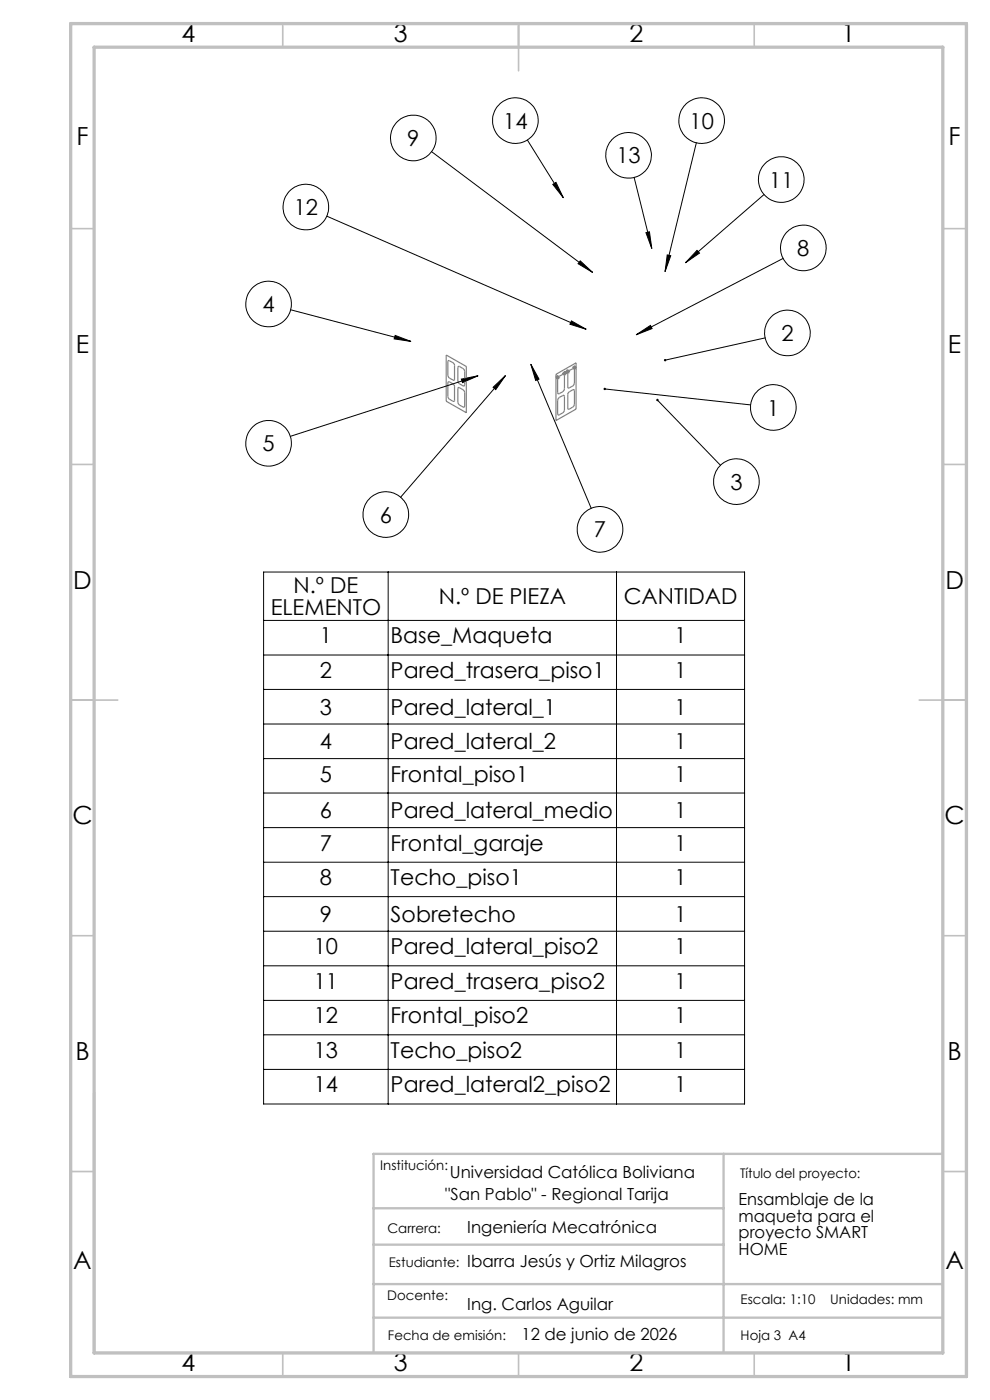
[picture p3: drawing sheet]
<svg xmlns="http://www.w3.org/2000/svg" width="210mm" height="297mm" viewBox="0 0 210 297" stroke-linecap="round" stroke-linejoin="round" font-family="sans-serif">
<g fill="none" stroke="#808080" stroke-width=".21">
<path d="M117.9 79.7l.7 .7M118.3 79.5v1M118.6 79.7l-.7 .7M119.2 79.2h1M119.4 78.9l.7 .7M119.7 78.7v1M119.9 78.8h1M120.1 78.9l-.7 .7M120.1 78.5l.7 .7M120.4 78.3v1M120.8 78.5l-.7 .7M121.4 78h.9"/>
<path d="M121.5 77.6l.7 .7M121.8 77.5v1M122.2 77.6l-.7 .7M117.8 80h1"/>
</g>
<path d="M94.7 75.3l4.2 2.4v9.9l-4.2-2.5zM95.1 76.5h.1l.9 .5 .3 .4v3.1l-.1 .2-1.1-.6-.2-.4zM97.2 77.8l.2-.1 .8 .5 .3 .4 .1 3a.23 .23 0 0 1-.1 .3 .23 .23 0 0 1-.3-.1l-.8-.4-.2-.4zM117.9 79.4l4.3-2.4v9.8l-4.3 2.4zM120.6 78.8l1-.7 .2 .2v3.1l-.2 .4-1 .5-.2-.1v-3.1zM95.1 81h.2l.8 .4 .3 .5v3.2l-.1 .1-1-.5-.3-.5zM97.2 82.3l.2-.1 .8 .5 .3 .4 .1 3-.2 .3-.9-.5-.3-.4zM118.4 80.1l1-.7 .3 .1v3.2l-.3 .4-.8 .4h-.2l-.1-.2zM118.6 84.3l.9-.4 .2 .1v3l-.3 .6-.9 .4-.2-.2v-2.9zM120.6 83.3l1-.6 .2 .1v3.1l-.2 .4-.9 .5-.3-.1v-3.2z" fill="none" stroke="#808080" stroke-width=".25"/>
<g fill="none" stroke="#000" stroke-width=".21">
<path d="M91.5 32.2l34.2 25.6M111.9 29.7l7.6 12.2M117.3 39.1l.6-.4 1.6 3.2zM134.5 37.6l3.8 15.1M147.7 30.3l-6.6 27.3M69.3 45.9l55 23.9M123.1 55.3l2.6 2.5-3.1-1.9zM137 49.4l.8-.2 .5 3.5zM141.5 54.1l.8 .2-1.2 3.3zM147.8 53.1l.6 .6-3 2zM162.1 41.3l-16.7 14.4M166.1 54.8l-31.1 16.2"/>
<path d="M61.7 65.7l25.4 6.7M83.8 71.2l3.3 1.2-3.5-.5zM101.4 79.7l-39.8 12.9M107.2 79.7l-22.2 25.8M112.6 77.3l1.7 3.1-.7 .3zM112.6 77.3l12.8 30.5M121.2 68.1l3.1 1.7-3.4-1zM135 71l3-2 .3 .7zM162.3 71.7l-21.2 4.7M97.9 80.4l3.5-.7-3.3 1.5zM104.6 82.2l2.6-2.5-2 3zM128.3 82.5l30.9 3.4"/>
<path d="M139.5 84.9l13.3 13.8M55.9 121.4h102v112.8h-102zM55.9 131.6h102M55.9 139h102M82.3 121.4v112.8M130.8 121.4v112.8M55.9 146.3h102M55.9 153.6h102M55.9 160.9h102M55.9 168.2h102M55.9 175.6h102M55.9 182.9h102"/>
<path d="M55.9 190.2h102M55.9 197.6h102M55.9 204.9h102M55.9 212.2h102M55.9 219.5h102M55.9 226.9h102"/>
<circle cx="87.7" cy="29.3" r="4.8"/>
<circle cx="109.3" cy="25.6" r="4.8"/>
<circle cx="133.4" cy="33" r="4.8"/>
<circle cx="148.8" cy="25.6" r="4.8"/>
<circle cx="165.7" cy="38.1" r="4.8"/>
<circle cx="64.9" cy="43.9" r="4.8"/>
<circle cx="170.4" cy="52.6" r="4.8"/>
<circle cx="57" cy="64.5" r="4.8"/>
<circle cx="167" cy="70.6" r="4.8"/>
<circle cx="57" cy="94" r="4.8"/>
<circle cx="164" cy="86.5" r="4.8"/>
<circle cx="81.8" cy="109.2" r="4.8"/>
<circle cx="127.3" cy="112.3" r="4.8"/>
<circle cx="156.2" cy="102.2" r="4.8"/>
</g>
<g fill="none" stroke="#c0c0c0" stroke-width=".35">
<path d="M60 5v5M110 5v10M160 5v5M15 48.5h5M200 48.5h5M15 98.5h5M200 98.5h5M15 148.5h10M195 148.5h10M15 198.5h5M200 198.5h5M15 248.5h5"/>
<path d="M200 248.5h5M60 287v5M110 287v5M160 287v5"/>
</g>
<path d="M20 231.8v55.2M79.2 256.3h74.3M153.5 244.8v42.2M200 244.8h-120.8v42.2M79.2 264.1h74.3M79.2 272.4h120.8M79.2 279.5h120.8" fill="none" stroke="#c0c0c0" stroke-width=".5"/>
<path d="M15 5h190v287h-190zM20 10h180v277h-180z" fill="none" stroke="#c0c0c0" stroke-width=".7"/>
<path d="M112.6 77.3l1.7 3.1-.7 .3zM117.3 39.1l.6-.4 1.6 3.2zM123.1 55.3l2.6 2.5-3.1-1.9zM137 49.4l.8-.2 .5 3.5zM141.5 54.1l.8 .2-1.2 3.3zM147.8 53.1l.6 .6-3 2zM121.2 68.1l3.1 1.7-3.4-1zM135 71l3-2 .3 .7zM139.3 84.7a.27 .27 0 0 0 .1 .4 .27 .27 0 0 0 .3-.3 .27 .27 0 0 0-.4-.2l.2 .3zM140.9 76.2l-.1 .3 .3-.1-.3 .1a.26 .26 0 0 0 .4 .1 .26 .26 0 0 0 .1-.3 .26 .26 0 0 0-.4-.1zM128.1 82.3l-.1 .2h.3h-.3a.26 .26 0 0 0 .3 .3 .26 .26 0 0 0 .2-.4 .26 .26 0 0 0-.4-.1zM104.6 82.2l2.6-2.5-2 3zM97.9 80.4l3.5-.7-3.3 1.5zM83.8 71.2l3.3 1.2-3.5-.5z" fill="#000"/>
<g font-size="5.3">
<text x="38.5" y="8.9">4</text>
<text x="83.5" y="8.9">3</text>
<text x="133.5" y="8.9">2</text>
<text x="178.5" y="8.9">1</text>
<text x="16.2" y="30.7">F</text>
<text x="201.2" y="30.7">F</text>
<text x="16.1" y="74.9">E</text>
<text x="201.1" y="74.9">E</text>
<text x="15.5" y="124.9">D</text>
<text x="200.5" y="124.9">D</text>
<text x="15.4" y="174.9">C</text>
<text x="200.4" y="174.9">C</text>
<text x="16" y="224.9">B</text>
<text x="201" y="224.9">B</text>
<text x="15.5" y="269.2">A</text>
<text x="200.5" y="269.2">A</text>
<text x="38.5" y="290.9">4</text>
<text x="83.5" y="290.9">3</text>
<text x="133.5" y="290.9">2</text>
<text x="178.5" y="290.9">1</text>
</g>
<g font-size="4.7">
<text x="106.7" y="27.3">14</text>
<text x="146.3" y="27.3">10</text>
<text x="86.4" y="31">9</text>
<text x="130.8" y="34.7">13</text>
<text x="163.2" y="39.8">11</text>
<text x="62.3" y="45.6">12</text>
<text x="169.1" y="54.3">8</text>
<text x="55.7" y="66.2">4</text>
<text x="165.8" y="72.4">2</text>
<text x="162.8" y="88.2">1</text>
<text x="55.7" y="95.8">5</text>
<text x="154.9" y="103.9">3</text>
<text x="80.6" y="110.9">6</text>
<text x="126" y="114">7</text>
<text x="62.3" y="125.9">N.º DE</text>
<text x="57.4" y="130.4">ELEMENTO</text>
<text x="93.1" y="128.1">N.º DE PIEZA</text>
<text x="132.3" y="128.1">CANTIDAD</text>
<text x="67.9" y="136.5">1</text>
<text x="82.9" y="136.5">Base_Maqueta</text>
<text x="143.1" y="136.5">1</text>
<text x="67.9" y="143.8">2</text>
<text x="82.9" y="143.8">Pared_trasera_piso1</text>
<text x="143.1" y="143.8">1</text>
<text x="67.9" y="151.6">3</text>
<text x="82.9" y="151.6">Pared_lateral_1</text>
<text x="143.1" y="151.6">1</text>
<text x="67.9" y="158.9">4</text>
<text x="82.9" y="158.9">Pared_lateral_2</text>
<text x="143.1" y="158.9">1</text>
<text x="67.9" y="165.8">5</text>
<text x="82.9" y="165.8">Frontal_piso1</text>
<text x="143.1" y="165.8">1</text>
<text x="67.9" y="173.6">6</text>
<text x="82.9" y="173.6">Pared_lateral_medio</text>
<text x="143.1" y="173.6">1</text>
<text x="67.9" y="180.5">7</text>
<text x="82.9" y="180.5">Frontal_garaje</text>
<text x="143.1" y="180.5">1</text>
<text x="67.9" y="187.8">8</text>
<text x="82.9" y="187.8">Techo_piso1</text>
<text x="143.1" y="187.8">1</text>
<text x="67.9" y="195.6">9</text>
<text x="82.9" y="195.6">Sobretecho</text>
<text x="143.1" y="195.6">1</text>
<text x="66.6" y="202.5">10</text>
<text x="82.9" y="202.5">Pared_lateral_piso2</text>
<text x="143.1" y="202.5">1</text>
<text x="66.6" y="209.8">11</text>
<text x="82.9" y="209.8">Pared_trasera_piso2</text>
<text x="143.1" y="209.8">1</text>
<text x="66.6" y="217.1">12</text>
<text x="82.9" y="217.1">Frontal_piso2</text>
<text x="143.1" y="217.1">1</text>
<text x="66.6" y="224.4">13</text>
<text x="82.9" y="224.4">Techo_piso2</text>
<text x="143.1" y="224.4">1</text>
<text x="66.6" y="231.8">14</text>
<text x="82.9" y="231.8">Pared_lateral2_piso2</text>
<text x="143.1" y="231.8">1</text>
</g>
<g font-size="3.5">
<text x="95.4" y="249.9">Universidad Católica Boliviana</text>
<text x="94.5" y="254.5">&quot;San Pablo&quot; - Regional Tarija</text>
<text x="156.7" y="255.6">Ensamblaje de la</text>
<text x="99.1" y="261.6">Ingeniería Mecatrónica</text>
<text x="156.7" y="259.2">maqueta para el</text>
<text x="156.7" y="262.7">proyecto SMART</text>
<text x="99.1" y="268.7">Ibarra Jesús y Ortiz Milagros</text>
<text x="156.7" y="266.2">HOME</text>
<text x="99.1" y="278">Ing. Carlos Aguilar</text>
<text x="110.6" y="284.2">12 de junio de 2026</text>
</g>
<g font-size="2.8">
<text x="80.7" y="248.2">Institución:</text>
<text x="157" y="249.9">Título del proyecto:</text>
<text x="82.2" y="261.6">Carrera:</text>
<text x="82.5" y="268.7">Estudiante:</text>
<text x="82.1" y="275.8">Docente:</text>
<text x="157.1" y="276.7">Escala: 1:10</text>
<text x="176.1" y="276.7">Unidades: mm</text>
<text x="82.3" y="284.2">Fecha de emisión:</text>
<text x="157.1" y="284.2">Hoja 3 A4</text>
</g>
</svg>
